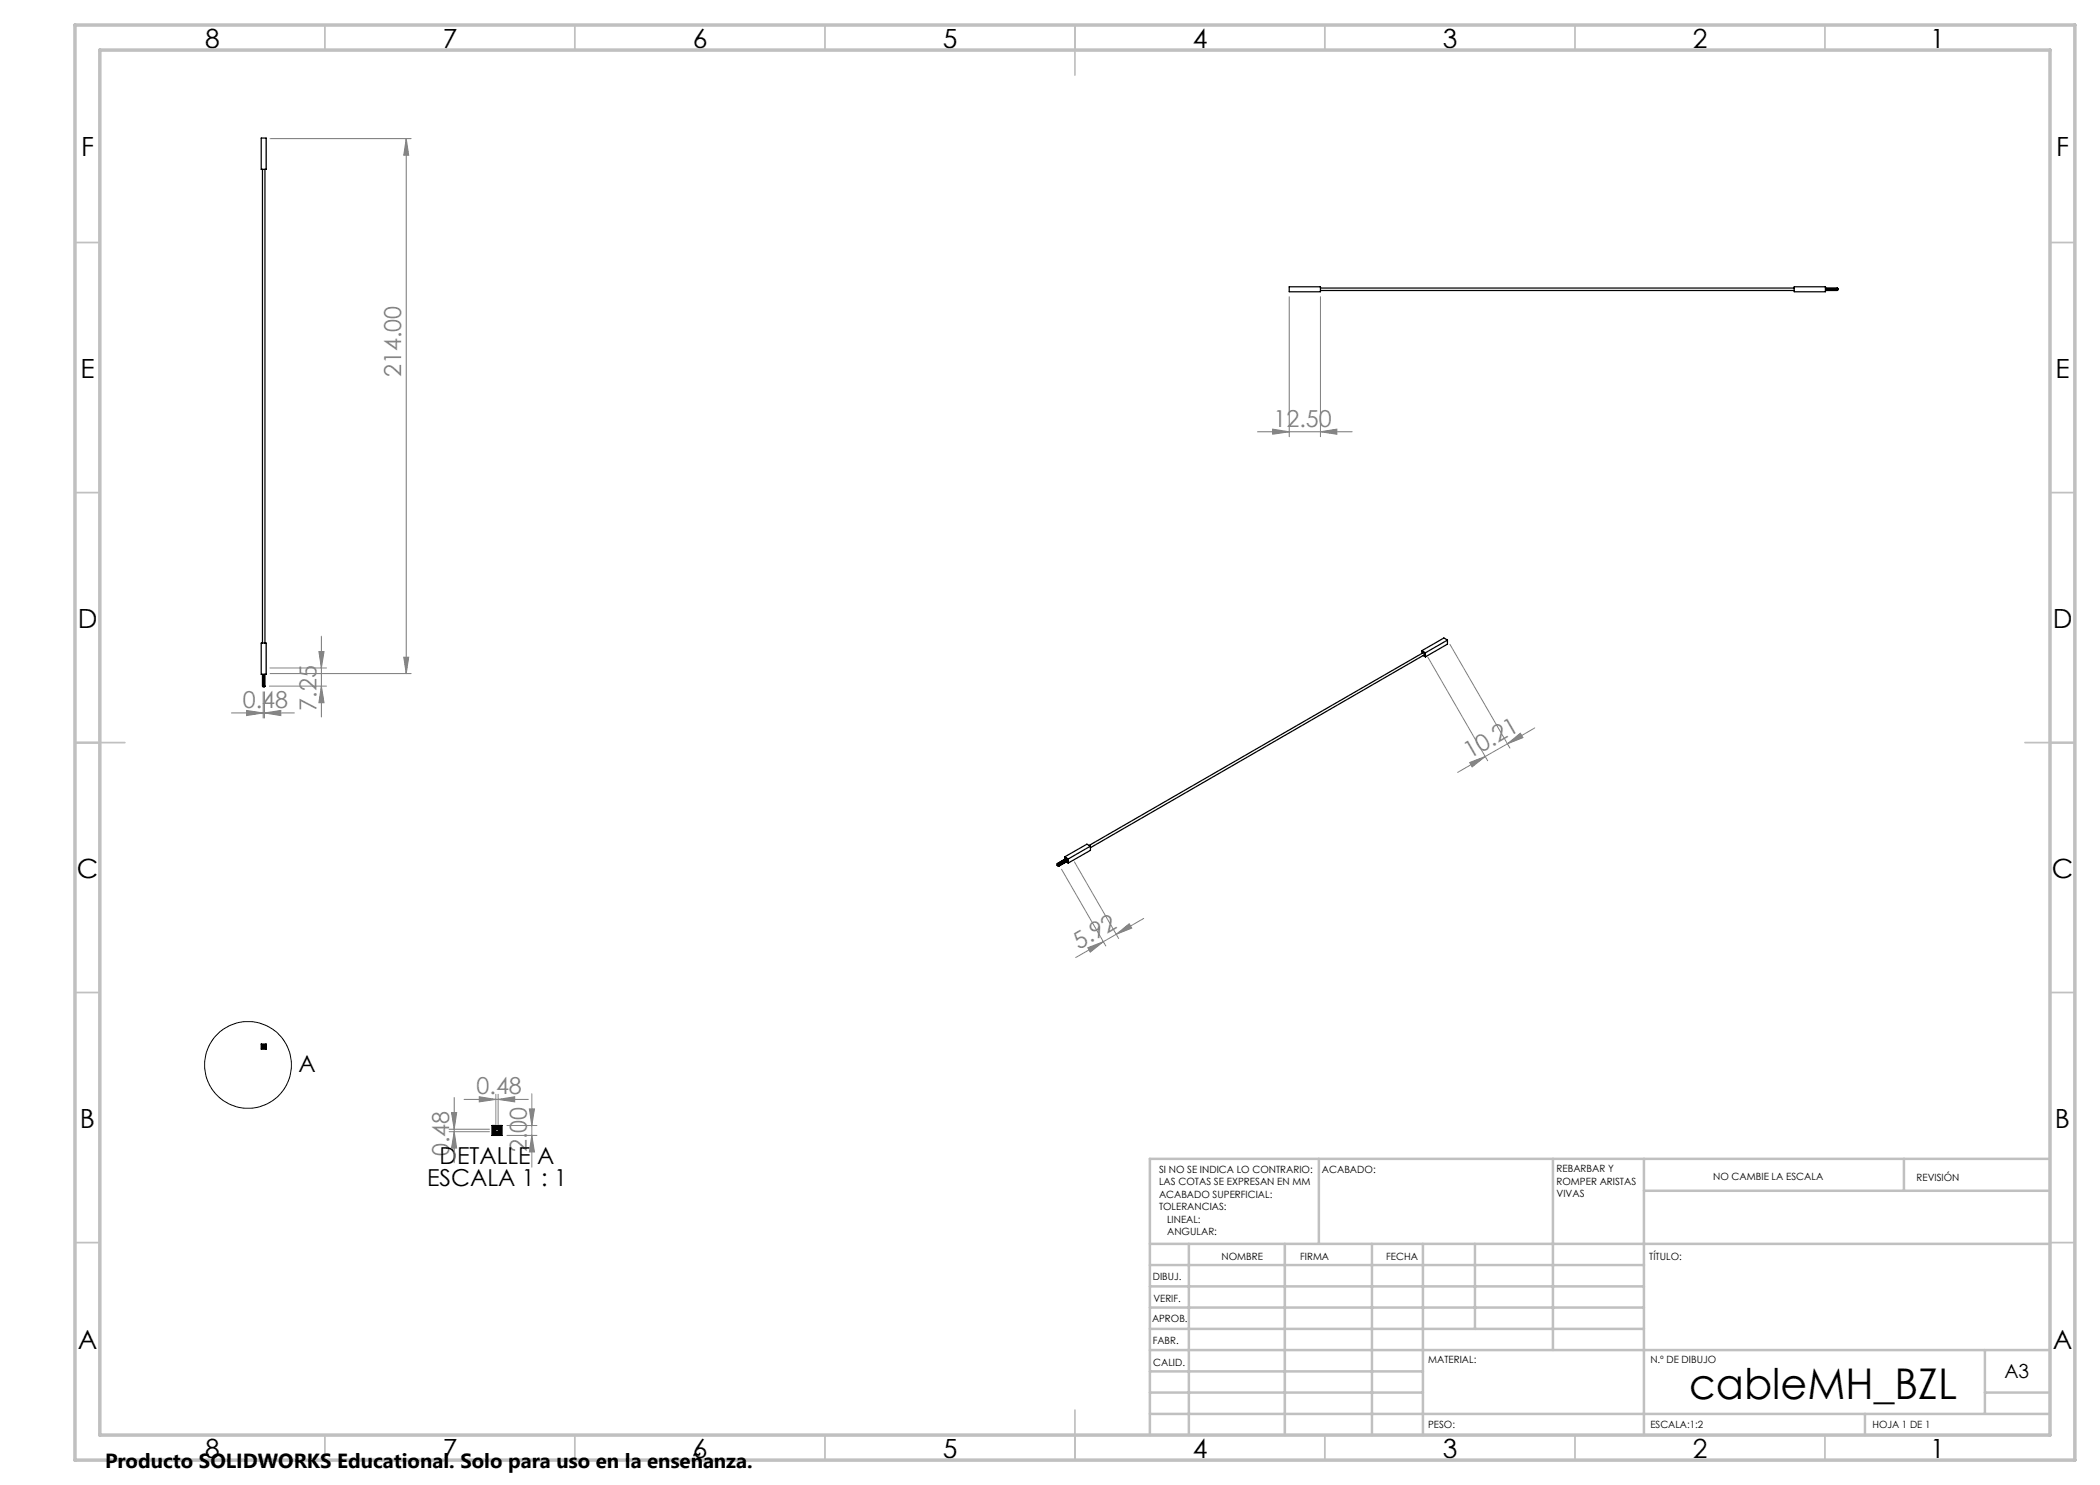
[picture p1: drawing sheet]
<svg xmlns="http://www.w3.org/2000/svg" width="420mm" height="297mm" viewBox="0 0 420 297" stroke-linecap="round" stroke-linejoin="round" font-family="sans-serif">
<circle cx="49.6" cy="213" r="8.7" fill="none" stroke="#000" stroke-width=".2"/>
<g fill="none" stroke="#808080" stroke-width=".2">
<path d="M54 27.7h28.2M81.2 27.7l.5 3.3h-.9zM81.2 27.7v107M257.8 59.3v28M264.1 59.3v28M251.5 86.4h18.9M254.5 85.8l3.3 .6-3.3 .5zM264.1 86.4l3.3-.6v1.1zM52.6 138.4v5.2M52.9 138.4v5.2M53.9 137.2h11.4M54 133.6h11.3"/>
<path d="M54 134.7h28.2M63.8 130.3h1l-.5 3.3zM64.3 137.2l.5 3.3h-1zM64.3 127.2v16.2M80.8 131.4h.9l-.5 3.3zM285.6 131.4l11.9 20.7M290 128.9l12 20.7M46.3 142.6h12.6M49.3 142.1l3.3 .5-3.3 .5zM52.9 142.6l3.3-.5v1zM293.9 152.5l3.1-1.2-2.6 2.1zM297 151.3l-5.5 3.2"/>
<path d="M301.5 148.8l-4.5 2.5M301.5 148.8l2.6-2.2 .5 .9zM307 145.6l-5.5 3.2M212.3 173.8l8.9 15.4M214.9 172.4l8.8 15.3M217.6 189.5l3.1-1.2-2.6 2.1zM223.2 186.9l2.6-2.2 .5 .9zM228.7 183.7l-13.6 7.8M90.8 219.5v13M92.8 219.9h12.9M95.8 219.4l3.4 .5-3.4 .5zM99.2 218.9v6"/>
<path d="M99.6 219.9l3.3-.5v1zM99.6 218.9v6M106.4 218.8v14.6M89.8 226.3h8.1M89.8 225.8h8.1M90.3 222.5h1l-.5 3.3zM90.8 226.3l.5 3.3h-1zM101.4 227.1h6M101.4 225.1h6M105.9 221.8h1l-.5 3.3zM106.4 227.1l.5 3.3h-1z"/>
</g>
<g fill="none" stroke="#c0c0c0" stroke-width=".35">
<path d="M65 5v5M115 5v5M165 5v5M215 5v10M265 5v5M315 5v5M365 5v5M15 48.5h5M410 48.5h5M15 98.5h5M410 98.5h5M15 148.5h10"/>
<path d="M405 148.5h10M15 198.5h5M410 198.5h5M15 248.5h5M410 248.5h5M65 287v5M115 287v5M165 287v5M215 282v10M265 287v5M315 287v5M365 287v5"/>
</g>
<g fill="none" stroke="#c0c0c0" stroke-width=".5">
<path d="M263.8 231.8v17M310.6 231.8v38.2M328.8 231.8v55.2M328.8 238.2h81.2M380.8 231.8v6.4M410 231.8h-180v55.2M230 248.8h180M230 257.3h98.8M230 253h98.8M237.8 248.8v38.2M257 248.8v38.2M274.4 248.8v38.2"/>
<path d="M284.6 248.8v38.2M295 248.8v17M230 265.8h98.8M230 261.5h98.8M230 278.5h54.6M230 274.3h54.6M230 270h180M397 278.5h13M397 270v12.8M230 282.8h180M373 282.8v4.2"/>
</g>
<path d="M15 5h400v287h-400zM20 10h390v277h-390z" fill="none" stroke="#c0c0c0" stroke-width=".7"/>
<g fill="#808080">
<path d="M52.9 142.6l3.3-.5v1zM49.3 142.1l3.3 .5-3.3 .5zM264.1 86.4l3.3-.6v1.1zM254.5 85.8l3.3 .6-3.3 .5zM99.6 219.9l3.3-.5v1zM95.8 219.4l3.4 .5-3.4 .5z"/>
<path d="M293.9 152.5l3.1-1.2-2.6 2.1zM301.5 148.8l2.6-2.2 .5 .9z"/>
<path d="M223.2 186.9l2.6-2.2 .5 .9zM217.6 189.5l3.1-1.2-2.6 2.1z"/>
<path d="M64.3 137.2l.5 3.3h-1zM63.8 130.3h1l-.5 3.3zM106.4 227.1l.5 3.3h-1zM105.9 221.8h1l-.5 3.3zM90.8 226.3l.5 3.3h-1zM90.3 222.5h1l-.5 3.3z"/>
<path d="M81.2 27.7l.5 3.3h-.9zM80.8 131.4h.9l-.5 3.3z"/>
</g>
<g fill="none" stroke="#000" stroke-width=".25">
<path d="M52.2 27.6h1v6.3h-1zM52.5 33.9v94.7M53 33.9v94.7M257.8 57.4h6.3v.9h-6.3zM264.1 58.1h94.7M264.1 57.6h94.7M358.8 57.4h6.3v.9h-6.3zM365.1 57.6h2.4M365.1 57.7h2.4M365.1 58h2.4M367.5 58v.1M367.5 57.7v.3"/>
<path d="M367.5 57.6v.1M367.5 58.1h-2.4M367.5 57.6l.1 .1-.1 .4M52.2 128.6h1v6.3h-1zM52.5 134.9v2.4M52.5 137.3l.1 .1 .4-.1M52.6 137.2l-.1 .1M52.6 137.2h.3M52.6 134.9v2.3M52.9 137.2l.1 .1M52.9 134.9v2.3M53 134.9v2.4"/>
<path d="M284.4 130.1v.6M284.4 130.1l.7 .5M284.6 130.6v-.1l.3 .2v.4l-.1-.1M284.6 131.1l.5 .3M284.7 130.5l-66.9 38.6M284.9 130.9l-66.8 38.6M285.1 130.6v.8M289.5 128l-4.4 2.6M289.5 128l-.7-.4-4.4 2.5M289.5 128v.8l-4.4 2.6M211.5 172.7h.1M211.5 173.1l.2 .1"/>
<path d="M211.5 173.1h.1M211.5 172.9l.1 .1M211.5 172.7v.4M211.5 173.1l.1 .1M211.5 172.7l.2 .1M211.6 173.2h.1M211.6 173v.2M211.7 172.8v.1M211.7 172.9l.1 .1M211.7 172.9l-.1 .1M211.8 173.2h-.1M211.8 173v.2"/>
<path d="M212.9 171.4l.7 .4M212.9 171.4v.5M213 171.8v-.3l.6 .3v.7l-.3-.2M213.2 171.6v.1M213.3 172.4l.3 .2M213.3 171.7l-1.8 1M213.5 171.8l-1.8 1M213.5 172.2l.1 .1M213.6 172.2l-1.9 1M213.6 171.9l-1.8 1.1M213.6 172.2l-1.8 1M213.6 171.8v.8"/>
<path d="M218.1 169.2v.9l-4.5 2.5M218.1 169.2l-4.5 2.6M218.1 169.2l-.7-.4-4.5 2.6M52.2 208.8h1v1h-1zM52.4 208.9l.1 .2M52.4 208.9h.7M52.4 208.9v.8M52.4 209.7h.7M52.5 209.1h.5M52.5 209.4v.1M52.5 209.3v.1M52.5 209.1v.5"/>
<path d="M52.5 209.6h.5M52.5 209.6l-.1 .1M52.5 209.5h.5M52.5 209.1v.1M52.5 209.1l.1 .1M52.6 209.1h-.1M52.6 209.2v.2M52.6 209.4l-.1 .1M52.6 209.4h.3M52.6 209.2h.3M52.7 209.1h.1M52.7 209.5h.1"/>
<path d="M52.9 209.2v.2M52.9 209.4l.1 .1M53 209.1v.1M53 209.5h-.1M53 209.1l-.1 .1M53 209.4v.1M53 209.3v.1M53 209.1v.5M53 209.6l.1 .1M53.1 208.9l-.1 .2M53.1 208.9v.8M98.4 225.1h2v2h-2z"/>
<path d="M98.6 225.4l.3 .2M98.6 225.4h1.6M98.6 225.4v1.4M98.6 226.8h1.6M98.9 225.6h1M98.9 226.6h1M98.9 226.6l-.3 .2M98.9 225.6v1M98.9 226.3l.1 .2M98.9 226v.2M99 226.5l.2 .1M99 225.7l-.1 .1"/>
<path d="M99 225.7l.2 .1M99.2 225.6l-.2 .1M99.2 226.3l-.2 .2M99.2 226.3h.4M99.2 225.8h.4M99.2 225.8v.5M99.3 225.6h.2M99.3 226.6h.2M99.6 225.6l.2 .1M99.6 226.3l.2 .2M99.6 225.8v.5M99.8 225.7l.1 .1"/>
<path d="M99.8 226.5l-.2 .1M99.8 225.7l-.2 .1M99.9 225.6l-.1 .9M99.9 226v.2M99.9 226.6l.3 .2M99.9 225.6v1M100.2 225.4l-.3 .2M100.2 225.4v1.4"/>
</g>
<text font-size="8.5" x="337.8" y="279.7">cableMH_BZL</text>
<g font-size="5.3">
<text x="41" y="9.5">8</text>
<text x="88.5" y="9.5">7</text>
<text x="138.5" y="9.5">6</text>
<text x="188.5" y="9.5">5</text>
<text x="238.5" y="9.5">4</text>
<text x="288.5" y="9.5">3</text>
<text x="338.5" y="9.5">2</text>
<text x="386" y="9.5">1</text>
<text x="16.2" y="31.3">F</text>
<text x="411.2" y="31.3">F</text>
<text x="16.1" y="75.5">E</text>
<text x="411.1" y="75.5">E</text>
<text x="15.5" y="125.5">D</text>
<text x="410.5" y="125.5">D</text>
<text x="15.4" y="175.5">C</text>
<text x="410.4" y="175.5">C</text>
<text x="16" y="225.5">B</text>
<text x="411" y="225.5">B</text>
<text x="15.5" y="269.8">A</text>
<text x="410.5" y="269.8">A</text>
<text x="41" y="291.5">8</text>
<text x="88.5" y="291.5">7</text>
<text x="138.5" y="291.5">6</text>
<text x="188.5" y="291.5">5</text>
<text x="238.5" y="291.5">4</text>
<text x="288.5" y="291.5">3</text>
<text x="338.5" y="291.5">2</text>
<text x="386" y="291.5">1</text>
</g>
<g font-size="4.7" fill="#808080">
<text x="80.3" y="75.4" transform="rotate(-90 80.3 75.4)">214.00</text>
<text x="254.7" y="85.3">12.50</text>
<text x="48.6" y="141.6">0.48</text>
<text x="63.3" y="142.1" transform="rotate(-90 63.3 142.1)">7.25</text>
<text x="294" y="151.9" transform="rotate(-30 294 151.9)">10.21</text>
<text x="215.8" y="190" transform="rotate(-30 215.8 190)">5.92</text>
<text x="95.3" y="218.8">0.48</text>
<text x="89.8" y="231.2" transform="rotate(-90 89.8 231.2)">0.48</text>
<text x="105.4" y="230.4" transform="rotate(-90 105.4 230.4)">2.00</text>
</g>
<g font-size="4.7">
<text x="59.7" y="214.4">A</text>
<text x="87.9" y="232.8">DETALLE A</text>
<text x="85.4" y="237.3">ESCALA 1 : 1</text>
</g>
<text font-size="4.1" x="21" y="293.7">Producto SOLIDWORKS Educational. Solo para uso en la enseñanza.</text>
<text font-size="3.9" x="400.9" y="275.5">A3</text>
<g font-size="2">
<text x="231.8" y="234.6">SI NO SE INDICA LO CONTRARIO:</text>
<text x="231.8" y="237.1">LAS COTAS SE EXPRESAN EN MM</text>
<text x="231.8" y="239.6">ACABADO SUPERFICIAL:</text>
<text x="264.4" y="234.6">ACABADO:</text>
<text x="311.3" y="234.5">REBARBAR Y</text>
<text x="311.3" y="237">ROMPER ARISTAS</text>
<text x="311.3" y="239.5">VIVAS</text>
<text x="342.6" y="236">NO CAMBIE LA ESCALA</text>
<text x="383.3" y="236.2">REVISIÓN</text>
<text x="231.8" y="242.1">TOLERANCIAS:</text>
<text x="233.4" y="244.6">LINEAL:</text>
<text x="233.4" y="247.1">ANGULAR:</text>
<text x="244.3" y="252">NOMBRE</text>
<text x="260" y="251.9">FIRMA</text>
<text x="277.2" y="251.9">FECHA</text>
<text x="329.9" y="251.9">TÍTULO:</text>
<text x="230.6" y="256.1">DIBUJ.</text>
<text x="230.7" y="260.3">VERIF.</text>
<text x="230.4" y="264.4">APROB.</text>
<text x="230.5" y="268.8">FABR.</text>
<text x="230.7" y="273.1">CALID.</text>
<text x="285.6" y="272.5">MATERIAL:</text>
<text x="330.1" y="272.5">N.º DE DIBUJO</text>
<text x="285.6" y="285.5">PESO:</text>
<text x="330.1" y="285.6">ESCALA:1:2</text>
<text x="374.5" y="285.6">HOJA 1 DE 1</text>
</g>
</svg>
